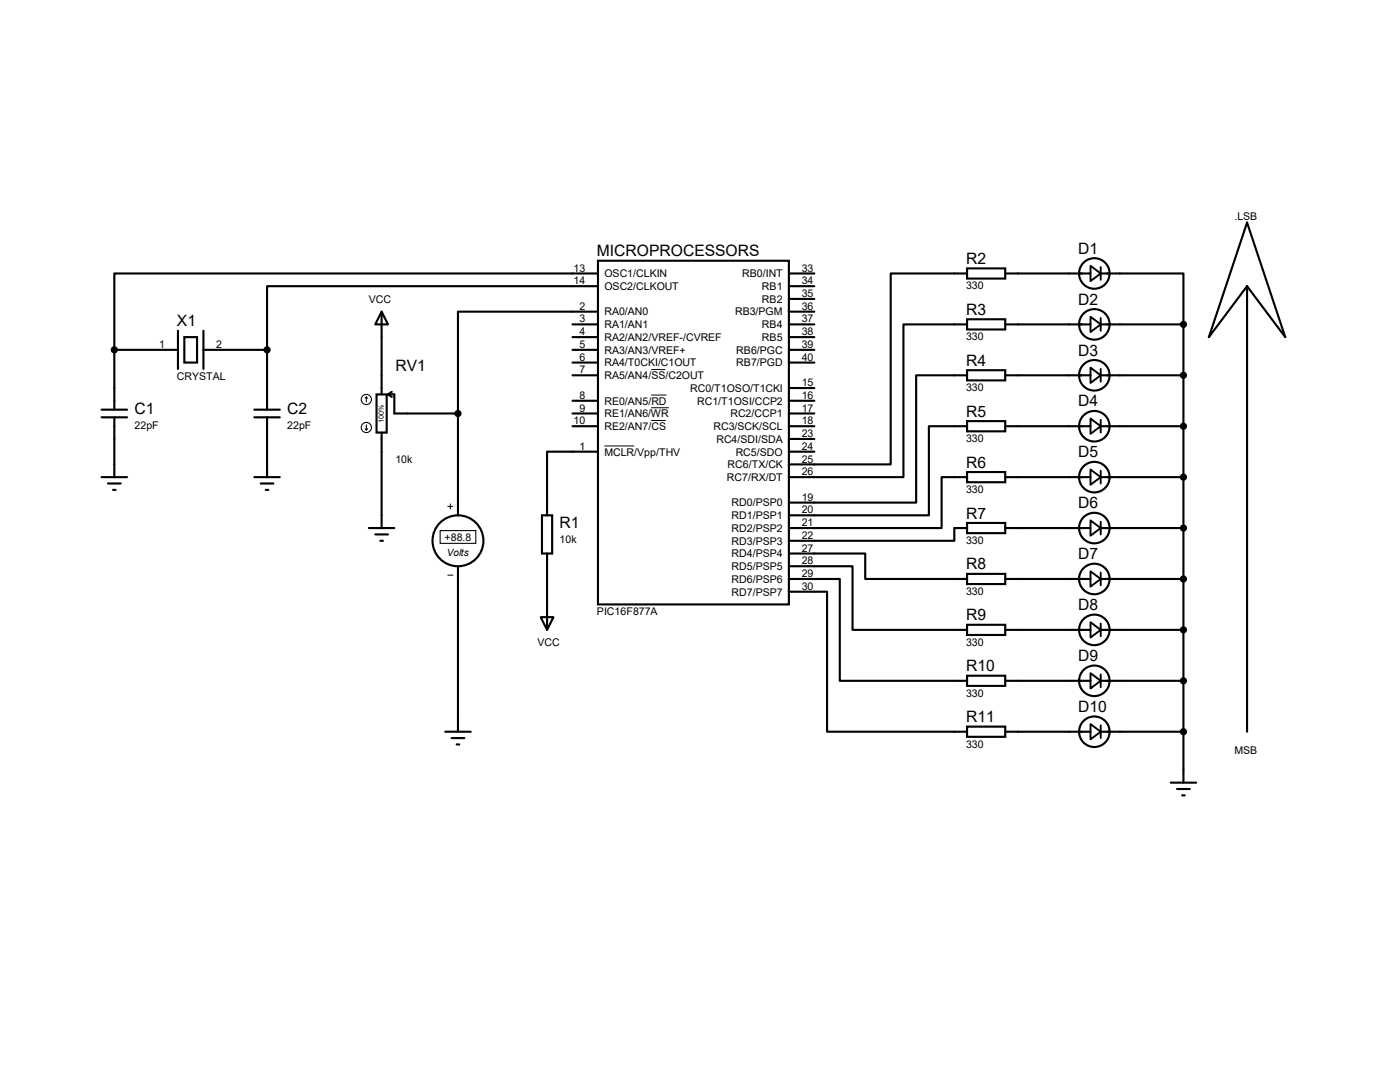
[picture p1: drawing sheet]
<svg xmlns="http://www.w3.org/2000/svg" width="279mm" height="216mm" viewBox="0 0 279 216" stroke-linecap="round" stroke-linejoin="round" font-family="sans-serif">
<g fill="none" stroke="#000" stroke-width=".42">
<path d="M119.3 52h38.1v68.6h-38.1zM119.3 57.1h-66v12.7M119.3 54.6h-96.5v15.2M157.4 54.6h5.1M157.4 57.1h5.1M157.4 59.6h5.1M193 53.6h7.6v2h-7.6zM193 54.6h-15.2v38.1h-20.4M200.6 54.6h17M219.7 54.6h16.5v10.1M248.9 57.1v88.9M248.9 44.4l7.6 22.9-7.6-10.2-7.6 10.2z"/>
<path d="M22.8 69.8v11.9M22.8 69.8h12.7M35.5 66v7.6M36.8 67.3h2.5v5h-2.5zM40.6 69.8h12.7M40.6 66v7.6M53.3 69.8v11.9M75.1 78.7h2.1v7.6h-2.1zM76.2 62.2l1.2 2.5h-2.5zM76.2 62.2v16.5M77.4 78.7h1.3v3.8h12.7M77.4 78.7l.8 .5"/>
<path d="M78.2 78.2l-.8 .5M114.3 69.8h5M114.3 64.7h5M114.3 74.9h5M114.3 67.3h5M114.3 72.3h5M114.3 80h5M119.3 62.2h-27.9v20.3M157.4 69.8h5.1M157.4 64.7h5.1M157.4 62.2h5.1M157.4 67.3h5.1"/>
<path d="M157.4 72.3h5.1M157.4 80h5.1M157.4 77.4h5.1M193 63.7h7.6v2h-7.6zM193 73.9h7.6v2h-7.6zM193 74.9h-10.2v25.4h-25.4M193 64.7h-12.7v30.5h-22.9M200.6 64.7h17M200.6 74.9h17M219.7 64.7h16.5M219.7 74.9h16.5M236.2 64.7v91.5"/>
<path d="M20.3 95.2h5.1M20.3 81.7h5.1M20.3 83.3h5.1M21.5 96.5h2.6M22.6 97.7h.5M22.8 83.3v11.9M50.8 95.2h5M50.8 81.7h5M50.8 83.3h5M52 96.5h2.6M53 97.7h.6M53.3 83.3v11.9"/>
<path d="M76.2 86.3v19.1M91.4 82.5v20.3M114.3 82.5h5M114.3 85h5M119.3 90.1h-10.1v12.7M157.4 82.5h5.1M157.4 85h5.1M157.4 90.1h5.1M157.4 87.6h5.1M193 84h7.6v2.1h-7.6zM193 94.2h7.6v2h-7.6zM193 95.2h-5.1v10.2h-30.5"/>
<path d="M193 85h-7.6v17.8h-28M200.6 85h17M200.6 95.2h17M219.7 85h16.5M219.7 95.2h16.5M73.6 105.4h5.1M74.9 106.6h2.5M75.9 107.9h.5M91.4 113v33M108.2 102.8h2v7.6h-2zM109.2 110.4v15.3M157.4 118.1h7.7v27.9h27.9"/>
<path d="M157.4 115.5h10.2v20.3h25.4M157.4 113h12.7v12.7h22.9M157.4 110.4h15.3v5.1h20.3M193 104.4h7.6v2h-7.6zM193 114.5h7.6v2h-7.6zM193 105.4h-2.5v2.5h-33.1M200.6 105.4h17M200.6 115.5h17M219.7 105.4h16.5M219.7 115.5h16.5M107.9 123.1h2.5l-1.2 2.6zM193 124.7h7.6v2h-7.6z"/>
<path d="M193 134.8h7.6v2.1h-7.6zM200.6 125.7h17M200.6 135.8h17M219.7 125.7h16.5M219.7 135.8h16.5M88.9 146h5M90.1 147.3h2.6M91.1 148.5h.6M193 145h7.6v2h-7.6zM200.6 146h17M219.7 146h16.5M233.6 156.2h5.1"/>
<path d="M234.9 157.4h2.5M235.9 158.7h.5"/>
<circle cx="218.4" cy="54.6" r="3"/>
<circle cx="218.4" cy="74.9" r="3"/>
<circle cx="218.4" cy="64.7" r="3"/>
<circle cx="218.4" cy="85" r="3"/>
<circle cx="218.4" cy="95.2" r="3"/>
<circle cx="91.4" cy="107.9" r="5.1"/>
<circle cx="218.4" cy="115.5" r="3"/>
<circle cx="218.4" cy="105.4" r="3"/>
<circle cx="218.4" cy="135.8" r="3"/>
<circle cx="218.4" cy="125.7" r="3"/>
<circle cx="218.4" cy="146" r="3"/>
</g>
<path d="M130 73.7h2.8M130 78.8h3M120.6 89h6M130 81.4h3.5M130 83.9h2.9M89.4 101h1M89.4 114.8h1M89.9 100.5v1.1" fill="none" stroke="#000" stroke-width=".2"/>
<g fill="#000" stroke="#000" stroke-width=".42">
<circle cx="22.8" cy="69.8" r=".51"/>
<circle cx="53.3" cy="69.8" r=".51"/>
<circle cx="236.2" cy="64.7" r=".51"/>
<circle cx="236.2" cy="74.9" r=".51"/>
<circle cx="91.4" cy="82.5" r=".51"/>
<circle cx="236.2" cy="85" r=".51"/>
<circle cx="236.2" cy="95.2" r=".51"/>
<circle cx="236.2" cy="105.4" r=".51"/>
<circle cx="236.2" cy="115.5" r=".51"/>
<circle cx="236.2" cy="125.7" r=".51"/>
<circle cx="236.2" cy="135.8" r=".51"/>
<circle cx="236.2" cy="146" r=".51"/>
</g>
<g fill="none" stroke="#000" stroke-width=".21">
<path d="M73.1 79.2l-.2 .3M73.1 79.2l.3 .3M73.1 79.2v1M72.9 85.6l.2 .2M73.1 84.8v1M73.4 85.6l-.3 .2M87.8 105.9h7.2v2.5h-7.2z"/>
<circle cx="73.1" cy="79.7" r="1.02"/>
<circle cx="73.1" cy="85.3" r="1.02"/>
</g>
<g fill="none" stroke="#000" stroke-width=".38">
<path d="M217.6 53l2.1 1.6-2.1 1.5zM219.7 53.3v2.5M217.6 63.2l2.1 1.5-2.1 1.6zM217.6 73.4l2.1 1.5-2.1 1.5zM219.7 63.5v2.5M219.7 73.6v2.6M217.6 83.5l2.1 1.5-2.1 1.6zM217.6 93.7l2.1 1.5-2.1 1.5zM219.7 83.8v2.5M219.7 93.9v2.6M217.6 103.8l2.1 1.6-2.1 1.5zM217.6 114l2.1 1.5-2.1 1.6z"/>
<path d="M219.7 104.1v2.5M219.7 114.3v2.5M217.6 124.2l2.1 1.5-2.1 1.5zM217.6 134.3l2.1 1.5-2.1 1.6zM219.7 124.4v2.6M219.7 134.6v2.5M217.6 144.5l2.1 1.5-2.1 1.5zM219.7 144.7v2.6"/>
</g>
<g font-size="3.1">
<text x="119.1" y="51.1">MICROPROCESSORS</text>
<text x="192.8" y="52.7">R2</text>
<text x="215.1" y="50.6">D1</text>
<text x="35.3" y="65.1">X1</text>
<text x="192.8" y="62.8">R3</text>
<text x="215.1" y="60.8">D2</text>
<text x="215.1" y="71">D3</text>
<text x="78.9" y="74">RV1</text>
<text x="192.8" y="73">R4</text>
<text x="26.8" y="82.6">C1</text>
<text x="57.3" y="82.6">C2</text>
<text x="192.8" y="83.1">R5</text>
<text x="215.1" y="81.1">D4</text>
<text x="192.8" y="93.3">R6</text>
<text x="215.1" y="91.3">D5</text>
<text x="215.1" y="101.4">D6</text>
<text x="111.7" y="105.5">R1</text>
<text x="192.8" y="103.5">R7</text>
<text x="192.8" y="113.6">R8</text>
<text x="215.1" y="111.6">D7</text>
<text x="192.8" y="123.8">R9</text>
<text x="215.1" y="121.8">D8</text>
<text x="215.1" y="131.9">D9</text>
<text x="192.8" y="133.9">R10</text>
<text x="215.1" y="142.1">D10</text>
<text x="192.8" y="144.1">R11</text>
</g>
<g font-size="2.1">
<text x="246.4" y="43.8">.LSB</text>
<text x="114.5" y="54.2">13</text>
<text x="114.5" y="56.7">14</text>
<text x="120.6" y="55.3">OSC1/CLKIN</text>
<text x="120.6" y="57.9">OSC2/CLKOUT</text>
<text x="148.1" y="55.3">RB0/INT</text>
<text x="152.1" y="57.9">RB1</text>
<text x="160" y="59.3">35</text>
<text x="160" y="56.7">34</text>
<text x="160" y="54.2">33</text>
<text x="192.8" y="57.7">330</text>
<text x="73.6" y="60.4">VCC</text>
<text x="115.6" y="61.8">2</text>
<text x="115.6" y="64.3">3</text>
<text x="120.6" y="62.9">RA0/AN0</text>
<text x="120.6" y="65.5">RA1/AN1</text>
<text x="146.7" y="62.9">RB3/PGM</text>
<text x="152.1" y="65.5">RB4</text>
<text x="152.1" y="60.4">RB2</text>
<text x="160" y="64.3">37</text>
<text x="160" y="61.8">36</text>
<text x="31.8" y="69.4">1</text>
<text x="43.1" y="69.4">2</text>
<text x="115.6" y="66.9">4</text>
<text x="115.6" y="72">6</text>
<text x="115.6" y="69.4">5</text>
<text x="120.6" y="68">RA2/AN2/VREF-/CVREF</text>
<text x="120.6" y="70.6">RA3/AN3/VREF+</text>
<text x="147" y="70.6">RB6/PGC</text>
<text x="152.1" y="68">RB5</text>
<text x="160" y="72">40</text>
<text x="160" y="69.4">39</text>
<text x="160" y="66.9">38</text>
<text x="192.8" y="67.9">330</text>
<text x="35.3" y="75.8">CRYSTAL</text>
<text x="115.6" y="74.5">7</text>
<text x="120.6" y="73.1">RA4/T0CKI/C1OUT</text>
<text x="120.6" y="75.6">RA5/AN4/SS/C2OUT</text>
<text x="147" y="73.1">RB7/PGD</text>
<text x="160" y="77">15</text>
<text x="115.6" y="79.6">8</text>
<text x="115.6" y="82.1">9</text>
<text x="120.6" y="80.7">RE0/AN5/RD</text>
<text x="120.6" y="83.3">RE1/AN6/WR</text>
<text x="137.7" y="78.2">RC0/T1OSO/T1CKI</text>
<text x="139.1" y="80.7">RC1/T1OSI/CCP2</text>
<text x="145.8" y="83.3">RC2/CCP1</text>
<text x="160" y="79.6">16</text>
<text x="160" y="82.1">17</text>
<text x="192.8" y="78.1">330</text>
<text x="26.8" y="85.5">22pF</text>
<text x="57.3" y="85.5">22pF</text>
<text x="114.5" y="84.7">10</text>
<text x="115.6" y="89.7">1</text>
<text x="120.6" y="85.8">RE2/AN7/CS</text>
<text x="142.4" y="85.8">RC3/SCK/SCL</text>
<text x="143" y="88.3">RC4/SDI/SDA</text>
<text x="160" y="84.7">18</text>
<text x="160" y="89.7">24</text>
<text x="160" y="87.2">23</text>
<text x="192.8" y="88.2">330</text>
<text x="78.9" y="92.3">10k</text>
<text x="120.6" y="90.9">MCLR/Vpp/THV</text>
<text x="145.1" y="96">RC7/RX/DT</text>
<text x="145.2" y="93.4">RC6/TX/CK</text>
<text x="146.8" y="90.9">RC5/SDO</text>
<text x="160" y="94.8">26</text>
<text x="160" y="92.3">25</text>
<text x="146" y="101">RD0/PSP0</text>
<text x="160" y="99.9">19</text>
<text x="192.8" y="98.4">330</text>
<text x="88.7" y="107.9">+88.8</text>
<text x="146" y="103.6">RD1/PSP1</text>
<text x="146" y="106.1">RD2/PSP2</text>
<text x="160" y="102.4">20</text>
<text x="160" y="107.5">22</text>
<text x="160" y="105">21</text>
<text x="111.7" y="108.4">10k</text>
<text x="146" y="113.7">RD5/PSP5</text>
<text x="146" y="111.2">RD4/PSP4</text>
<text x="146" y="108.7">RD3/PSP3</text>
<text x="160" y="112.6">28</text>
<text x="160" y="110.1">27</text>
<text x="192.8" y="108.5">330</text>
<text x="146" y="118.8">RD7/PSP7</text>
<text x="146" y="116.3">RD6/PSP6</text>
<text x="160" y="117.7">30</text>
<text x="160" y="115.1">29</text>
<text x="192.8" y="118.7">330</text>
<text x="119.1" y="122.8">PIC16F877A</text>
<text x="107.3" y="129">VCC</text>
<text x="192.8" y="128.9">330</text>
<text x="192.8" y="139">330</text>
<text x="192.8" y="149.2">330</text>
<text x="246.4" y="150.5">MSB</text>
</g>
<text font-size="2" x="89.2" y="110.9">Volts</text>
<text font-size="1.4" x="76.6" y="84.4" transform="rotate(-90 76.6 84.4)">100%</text>
</svg>
